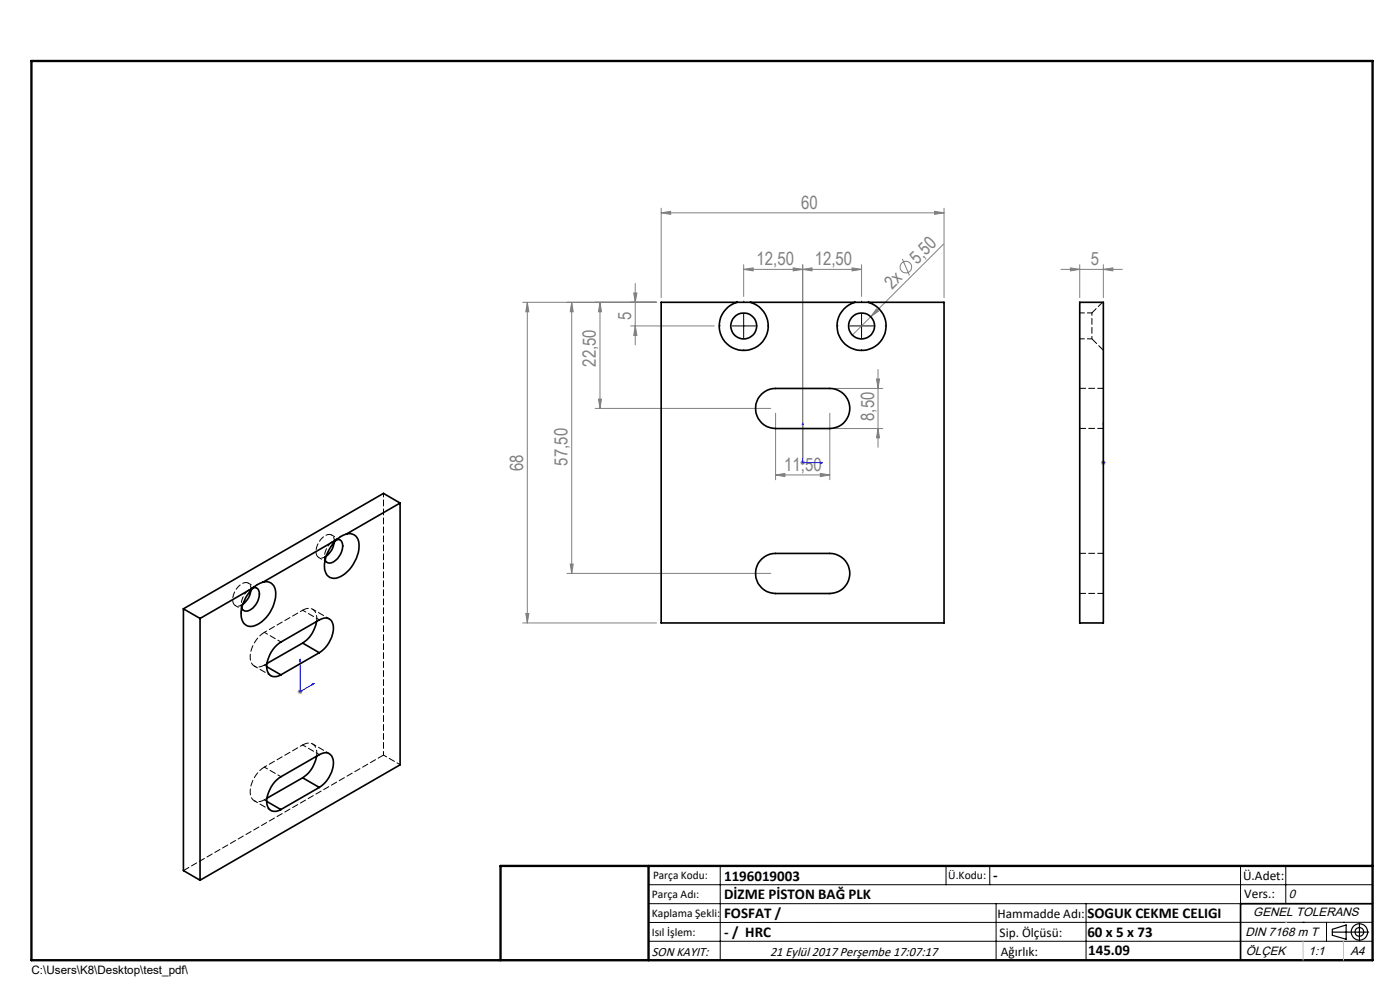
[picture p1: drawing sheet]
<svg xmlns="http://www.w3.org/2000/svg" width="297mm" height="210mm" viewBox="0 0 297 210" stroke-linecap="round" stroke-linejoin="round" font-family="sans-serif">
<g fill="none" stroke="#808080" stroke-width=".21">
<path d="M140.3 45.1l2-.3v.7zM140.3 44.2v18.9M140.3 45.1h60M157.8 57.1l2-.3v.7zM157.8 56.2v6.7M168.3 56.8l2 .3-2 .4zM170.3 57.1l2-.3v.7zM170.3 56.2v40.9M180.8 56.8l2 .3-2 .4zM182.8 57.1h-25M182.8 56.2v6.7M191.4 54.9l1.5 3.5"/>
<path d="M198.3 44.8l2 .3-2 .4zM200.2 51.8l-19.4 19.3M200.3 44.2v18.9M225.1 57.1h13M227.1 56.8l2 .3-2 .4zM229.1 56.2v6.9M234.1 57.1l2-.3v.7zM234.1 56.2v6.9M110.9 64.1h28.4M111.9 64.1v68M111.9 64.1l.3 2h-.7zM121.3 64.1v57.5"/>
<path d="M121.3 64.1l.3 2h-.6zM127.3 64.1v22.5M127.3 64.1l.3 2h-.6zM133.8 69.1h17.7M134.4 62.2h.7l-.3 1.9zM134.8 60.1v13.1M134.8 69.1l.3 2h-.7zM185.9 65.5l.5 .5-1.7 1.2zM186.3 78.4v16.5M126.3 86.6h37.2M127 84.7h.6l-.3 1.9zM164.5 87.7v14.1"/>
<path d="M169.8 98.1h1M169.9 97.8l.7 .7M170.3 97.6v1M170.6 97.8l-.7 .7M176 87.7v14.1M177 90.9h10.3M177 82.4h10.3M185.9 80.4h.7l-.3 2zM186.3 90.9l.3 2h-.7zM233.6 98.1h1M233.7 97.8l.7 .7M234.1 97.6v1"/>
<path d="M234.4 97.8l-.7 .7M121 119.7h.6l-.3 1.9zM164.5 100.7l2-.3v.7zM164.5 100.7h11.5M174 100.4l2 .3-2 .4zM110.9 132.1h28.4M111.5 130.1h.7l-.3 2zM120.3 121.6h43.2M63.1 146.7h1.1M63.3 146.4l.7 .7M63.7 146.2v1M64 146.4l-.7 .7"/>
<circle cx="192.2" cy="56.7" r="1.23"/>
</g>
<g fill="none" stroke="#000" stroke-width=".25">
<path d="M282.6 197.7h7.8M282.6 197.1l3-.9v3l-3-.8zM288.4 195.8v3.8M106.2 203.7h185"/>
<circle cx="288.4" cy="197.7" r="1.74"/>
<circle cx="288.4" cy="197.7" r=".93"/>
</g>
<path d="M170.3 89.7v8.4h4.2M170.3 89.7l.1 .4h-.2zM174.1 98l.4 .1-.4 .1zM234.1 98v.2zM234.1 89.7v.4v-.4M234.1 98.1h.1M234.1 89.7v8.4M63.7 139.8v.3l-.1 .1zM63.7 139.8v6.9l2.9-1.7M66.4 145.1l.2-.1-.2 .2z" fill="none" stroke="#00f" stroke-width=".21"/>
<path d="M152.8 69.1h-.3M157.8 64.1v-.2M157.8 74.1v.3M162.8 69.1h.2M177.8 69.1h-.3M182.8 64.1v-.2M182.8 74.1v.3M187.8 69.1h.2" fill="none" stroke="#000" stroke-width=".21" stroke-dasharray="15.2 1.3 1.3 1.3"/>
<g fill="none" stroke="#000" stroke-width=".21">
<path d="M155.3 69.1h5M157.8 66.6v5M180.3 69.1h5M182.8 66.6v5M137.6 187.7h153.6M137.6 191.7h153.6M137.6 199.7h153.6M152.8 183.7v20M200.7 183.7v4M210 183.7v4M211.3 191.7v12M230.4 191.7v12"/>
<path d="M263.2 183.7v20M272.8 183.7v8M276.4 195.6h.1M281.4 195.6v4.1M285 195.6h.1M291.2 195.6l-153.6 .1"/>
</g>
<path d="M291.2 191.7h-28v12" fill="none" stroke="#000" stroke-width=".35"/>
<path d="M6.7 12.9h284.5v190.8h-284.5zM137.6 183.7v20M291.2 183.7h-185v20" fill="none" stroke="#000" stroke-width=".5"/>
<path d="M276.4 199.7v4M285 199.7v4" fill="none" stroke="#c0c0c0" stroke-width=".21"/>
<path d="M272.8 195.6h.1" fill="none" stroke="#c0c0c0" stroke-width=".25"/>
<g fill="#00f">
<path d="M174.1 98l.4 .1-.4 .1zM170.3 89.7l.1 .4h-.2z"/>
<path d="M66.4 145.1l.2-.1-.2 .2zM63.7 139.8v.3l-.1 .1z"/>
<path d="M234.1 98v.2zM234.1 89.7v.4z"/>
</g>
<g fill="#808080">
<path d="M185.9 65.5l.5 .5-1.7 1.2z"/>
<path d="M198.3 44.8l2 .3-2 .4zM140.3 45.1l2-.3v.7zM168.3 56.8l2 .3-2 .4zM157.8 57.1l2-.3v.7z"/>
<path d="M170.3 57.1l2-.3v.7zM180.8 56.8l2 .3-2 .4zM227.1 56.8l2 .3-2 .4zM234.1 57.1l2-.3v.7z"/>
<path d="M164.5 100.7l2-.3v.7zM174 100.4l2 .3-2 .4z"/>
<path d="M186.3 90.9l.3 2h-.7zM185.9 80.4h.7l-.3 2z"/>
<path d="M134.4 62.2h.7l-.3 1.9zM134.8 69.1l.3 2h-.7zM127.3 64.1l.3 2h-.6zM127 84.7h.6l-.3 1.9zM121.3 64.1l.3 2h-.6zM121 119.7h.6l-.3 1.9zM111.9 64.1l.3 2h-.7zM111.5 130.1h.7l-.3 2z"/>
</g>
<g fill="none" stroke="#000" stroke-width=".35">
<path d="M156.4 64.1a5.2 5.2 0 0 0-2.9 8 5.2 5.2 0 0 0 8.5 0 5.2 5.2 0 0 0-2.8-8M156.4 64.1h2.8M156.4 64.1h-16.1v68h60v-68h-16.1M159.2 64.1h22.2M181.4 64.1a5.2 5.2 0 0 0-2.9 8 5.2 5.2 0 0 0 8.5 0 5.2 5.2 0 0 0-2.8-8M181.4 64.1h2.8M229.1 64.1h5v68h-5zM161.6 83.5a4.2 4.2 0 0 1 2.9-1.1h11.5a4.3 4.3 0 0 1 4.3 4.3 4.3 4.3 0 0 1-4.3 4.2h-11.5a4.3 4.3 0 0 1-3.9-2.7 4.3 4.3 0 0 1 1-4.7zM70.9 115a4.3 4.3 0 0 1-1.7 3M71.5 114.4l-15.7 9.1M71.5 114.4a1.25 1.25 0 0 1 1.2 1.8 3.6 3.6 0 0 1-2.8 3.2 .97 .97 0 0 1-.9-.6M73.5 113.3l-1.3 .5-.7 .6"/>
<path d="M73.5 113.3a2.18 2.18 0 0 1 2.7 2.7 7.5 7.5 0 0 1-4.9 6.7 2.13 2.13 0 0 1-2.5-2.5 8.3 8.3 0 0 1 2.7-5.8M84.9 106.7l-3.5-2-42.5 24.4M84.9 106.7l-11.4 6.6M84.9 106.7v55.5l-42.5 24.5M161.6 118.5a4.2 4.2 0 0 1 2.9-1.1h11.5a4.3 4.3 0 0 1 4.3 4.2 4.3 4.3 0 0 1-4.3 4.3h-11.5a4.3 4.3 0 0 1-3.9-2.7 4.3 4.3 0 0 1 1-4.7zM38.9 129.1l3.5 2.1M38.9 129.1v55.6l3.5 2M42.4 131.2v55.5M53.2 125.2a4.3 4.3 0 0 1-1.7 3M53.8 124.6l-11.4 6.6M53.8 124.6a1.25 1.25 0 0 1 1.2 1.8 3.7 3.7 0 0 1-2.8 3.2 .97 .97 0 0 1-.9-.6M55.8 123.5l-1.2 .5-.8 .6"/>
<path d="M55.8 123.5a2.2 2.2 0 0 1 2.7 2.7 7.5 7.5 0 0 1-4.9 6.6 2.13 2.13 0 0 1-2.4-2.4 8.5 8.5 0 0 1 2.6-5.8M64.2 136.4l3.5 2.1M64.2 136.4l-7.6 4.3M67.1 131.8a6.6 6.6 0 0 1-2.9 4.6M67.7 138.5a6.5 6.5 0 0 0 3-6 1.76 1.76 0 0 0-3-1l-8.1 4.7a6.4 6.4 0 0 0-2.9 5.9 1.75 1.75 0 0 0 2.9 1M67.7 138.5l-8.1 4.6M56.6 141.4l3 1.7M56.6 170l3 1.7M64.2 165l3.5 2M64.2 165l-7.6 4.3M67.1 160.4a6.6 6.6 0 0 1-2.9 4.6M67.7 167a6.5 6.5 0 0 0 3-5.9 1.75 1.75 0 0 0-3-1l-8.1 4.7a6.5 6.5 0 0 0-2.9 5.9 1.75 1.75 0 0 0 2.9 1"/>
<path d="M67.7 167l-8.1 4.7"/>
<circle cx="157.8" cy="69.1" r="2.75"/>
<circle cx="182.8" cy="69.1" r="2.75"/>
</g>
<path d="M231.6 66.4v5.5M71.6 114.4a3.8 3.8 0 0 0-2.6 4.4M53.9 124.6a3.8 3.8 0 0 0-2.6 4.4M64.2 129.4l-8.1 4.7M64.2 158l-8.1 4.7" fill="none" stroke="#000" stroke-width=".21" stroke-dasharray="1.3 .6" stroke-dashoffset=".7"/>
<path d="M233.9 64.1l-2.3 2.3M229.1 90.9h5M234.1 82.4h-5M234.1 117.4h-5M56.1 134.1a6.1 6.1 0 0 0-2.8 6.4 1.78 1.78 0 0 0 2.8 .6M67.2 131.8a2.08 2.08 0 0 0-1.7-2.8l-1.3 .4M229.1 125.9h5M56.1 141.1l.5 .3M56.1 162.7a6.1 6.1 0 0 0-2.8 6.4 1.78 1.78 0 0 0 2.8 .6M56.1 169.7l.5 .3M67.2 160.4a2.08 2.08 0 0 0-1.7-2.8l-1.3 .4M38.9 184.7l42.5-24.5" fill="none" stroke="#000" stroke-width=".21" stroke-dasharray="1.3 .6"/>
<path d="M231.6 71.9l2.5 2.4" fill="none" stroke="#000" stroke-width=".21" stroke-dasharray="1.3 .6" stroke-dashoffset="-.1"/>
<path d="M229.1 71.9h2.5M231.6 66.4h-2.5M56.1 141.1l.6-.4M56.1 169.7l.6-.4" fill="none" stroke="#000" stroke-width=".21" stroke-dasharray="1.3 .6" stroke-dashoffset=".3"/>
<path d="M70.9 115a1.26 1.26 0 0 0-.5-1.5 1.26 1.26 0 0 0-1.6 .2 3.7 3.7 0 0 0-1.5 4.3 1.31 1.31 0 0 0 1.9 0M53.2 125.2a1.26 1.26 0 0 0-.5-1.5 1.26 1.26 0 0 0-1.6 .2 3.7 3.7 0 0 0-1.4 4.3 1.31 1.31 0 0 0 1.8 0" fill="none" stroke="#000" stroke-width=".21" stroke-dasharray="1.3 .6" stroke-dashoffset=".2"/>
<g fill="none" stroke="#000" stroke-width=".21" stroke-dasharray="1.3 .6" stroke-dashoffset=".5">
<path d="M67.6 118.3l1.8 1M72.2 114.5l-1.8-1M49.9 128.5l1.8 1M54.5 124.7l-1.8-1M59.6 136.2l-3.5-2.1M64.2 129.4l3.5 2.1M69.9 131.3l-3.6-2.1M54 141.3l3.5 2M64.2 158l3.5 2.1M69.9 159.9l-3.6-2.1M54 169.9l3.5 2M59.6 164.8l-3.5-2.1"/>
<path d="M81.4 160.2v-55.6M81.4 160.2l3.5 2"/>
</g>
<path d="M72.4 113.7l-1.6 1M54.7 124l-1.6 .9" fill="none" stroke="#000" stroke-width=".21" stroke-dasharray="1.3 .6" stroke-dashoffset=".9"/>
<path d="M68.8 118v2M51.2 128.2v2" fill="none" stroke="#000" stroke-width=".21" stroke-dasharray="1.3 .6" stroke-dashoffset=".6"/>
<g font-size="3.9" fill="#808080">
<text x="170" y="44.3">60</text>
<text x="160.5" y="56.3">12,50</text>
<text x="172.8" y="56.3">12,50</text>
<text x="194.6" y="56.1" transform="rotate(-45 194.6 56.1)">5,50</text>
<text x="231.4" y="56.3">5</text>
<text x="189.2" y="61.5" transform="rotate(-45 189.2 61.5)">2x</text>
<text x="133.9" y="67.8" transform="rotate(-90 133.9 67.8)">5</text>
<text x="126.4" y="77.8" transform="rotate(-90 126.4 77.8)">22,50</text>
<text x="185.4" y="89.3" transform="rotate(-90 185.4 89.3)">8,50</text>
<text x="111" y="99.9" transform="rotate(-90 111 99.9)">68</text>
<text x="120.4" y="98.8" transform="rotate(-90 120.4 98.8)">57,50</text>
<text x="166.4" y="99.9">11,50</text>
</g>
<g font-size="3.2">
<text x="153.6" y="186.8">1196019003</text>
<text x="153.6" y="190.8">DİZME PİSTON BAĞ PLK</text>
<text x="210.7" y="186.6">-</text>
<text x="153.6" y="194.8">FOSFAT /</text>
<text x="230.7" y="194.8">SOGUK CEKME CELIGI</text>
<text x="153.6" y="198.8">- / HRC</text>
<text x="230.7" y="198.7">60 x 5 x 73</text>
<text x="230.8" y="202.6">145.09</text>
</g>
<g font-size="2.8">
<text x="263.7" y="186.7">Ü.Adet:</text>
<text x="263.9" y="190.5">Vers.:</text>
<text x="211.6" y="194.8">Hammadde Adı:</text>
<text x="138.3" y="202.8">SON KAYIT:</text>
<text x="163.4" y="202.8">21 Eylül 2017 Perşembe 17:07:17</text>
<text x="212.1" y="198.7">Sip. Ölçüsü:</text>
<text x="212.3" y="202.7">Ağırlık:</text>
</g>
<g font-size="2.6">
<text x="273.4" y="190.4">0</text>
<text x="265.9" y="194.4">GENEL TOLERANS</text>
<text x="264.2" y="198.5">DIN 7168 m T</text>
<text x="264.3" y="202.6">ÖLÇEK</text>
<text x="277.6" y="202.6">1:1</text>
<text x="286.5" y="202.6">A4</text>
</g>
<g font-size="2.5">
<text x="138.3" y="190.5">Parça Adı:</text>
<text x="138.5" y="186.5">Parça Kodu:</text>
<text x="201.2" y="186.5">Ü.Kodu:</text>
<text x="138.3" y="194.5">Kaplama Şekli:</text>
<text x="138.3" y="198.6">Isıl İşlem:</text>
<text x="6.7" y="206.7">C:\Users\K8\Desktop\test_pdf\</text>
</g>
</svg>
